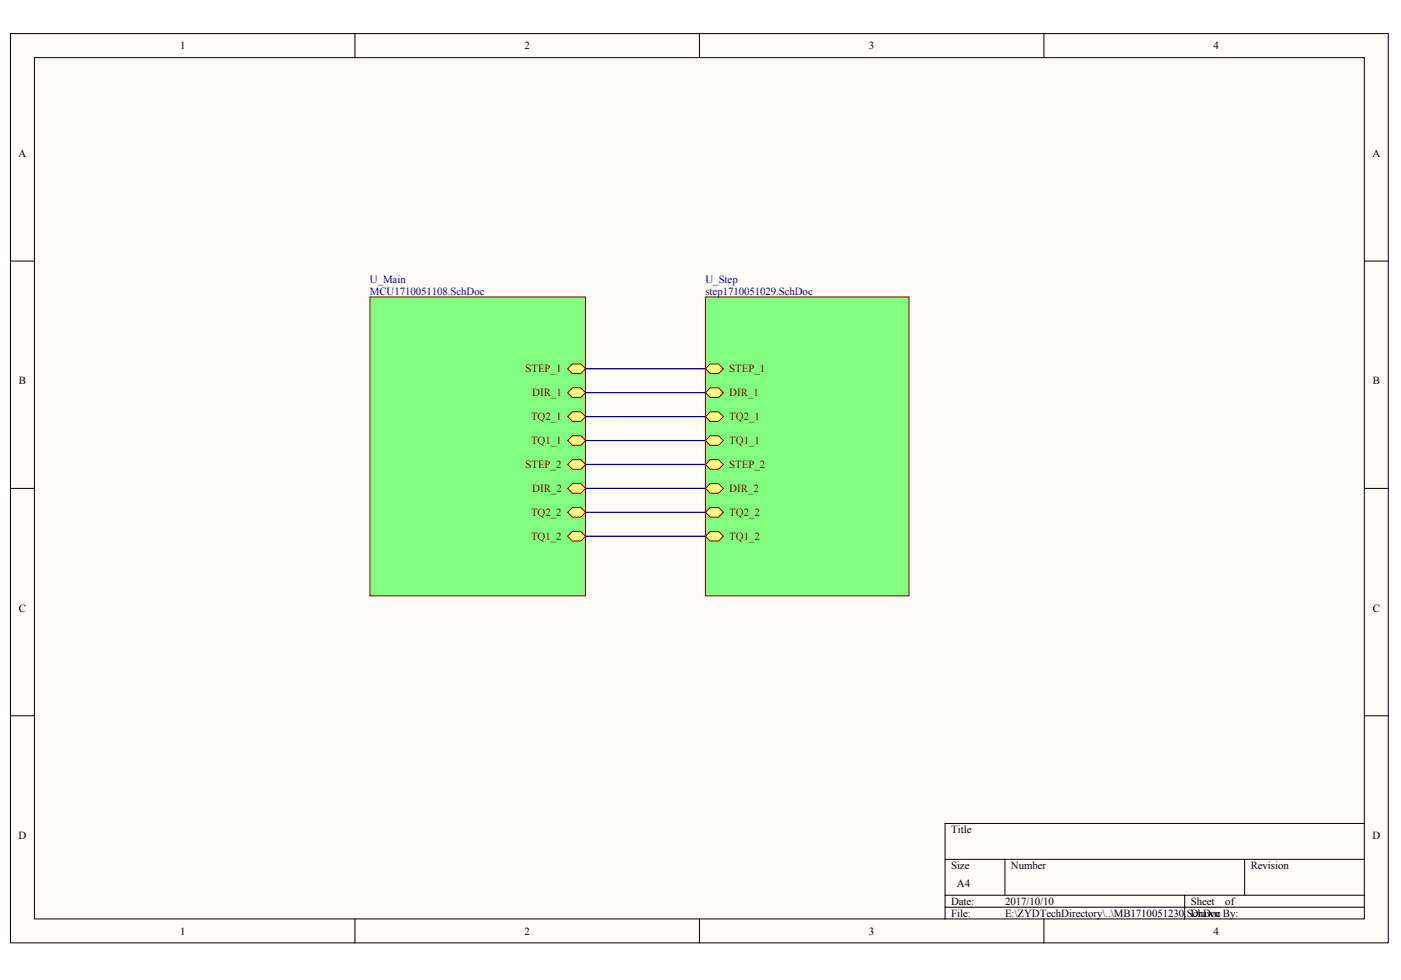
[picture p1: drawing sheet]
<svg xmlns="http://www.w3.org/2000/svg" width="289mm" height="202mm" viewBox="0 0 289 202" stroke-linecap="round" stroke-linejoin="round" font-family="sans-serif">
<g fill="#fffcf8" stroke="#000" stroke-width=".21">
<path d="M2.2 6.9h284.1v187.6h-284.1z"/>
<path d="M7.1 11.9h274.3v177.6h-274.3z"/>
</g>
<g fill="none" stroke="#000" stroke-width=".21">
<path d="M73.2 7v4.9M144.2 7v4.9M215.3 7v4.9M2.2 53.8h4.9M281.4 53.8h4.9M2.2 100.7h4.9M281.4 100.7h4.9M2.2 147.6h4.9M281.4 147.6h4.9M194.9 177.3h86.5M207.3 177.3v7.4M256.7 177.3v7.4"/>
<path d="M281.4 169.8h-86.5v19.8M73.2 189.6v4.9M144.2 189.6v4.9M194.9 184.7h86.5M194.9 187.1h86.5M215.3 189.6v4.9M244.3 184.7v4.9"/>
</g>
<path d="M76.3 61.3h44.4v61.6h-44.4z" fill="#80ff80" stroke="#800000" stroke-width=".21"/>
<g fill="#ffff80" stroke="#800000" stroke-width=".21">
<path d="M117.1 76.1l1-1h1.7l1 1-1 .9h-1.7z" fill-rule="evenodd"/>
<path d="M117.1 81l1-1h1.7l1 1-1 1h-1.7z" fill-rule="evenodd"/>
<path d="M117.1 85.9l1-1h1.7l1 1-1 1h-1.7z" fill-rule="evenodd"/>
<path d="M117.1 90.9l1-1h1.7l1 1-1 1h-1.7z" fill-rule="evenodd"/>
<path d="M117.1 95.8l1-1h1.7l1 1-1 1h-1.7z" fill-rule="evenodd"/>
<path d="M117.1 100.7l1-.9h1.7l1 .9-1 1h-1.7z" fill-rule="evenodd"/>
<path d="M117.1 105.7l1-1h1.7l1 1-1 1h-1.7z" fill-rule="evenodd"/>
<path d="M117.1 110.6l1-1h1.7l1 1-1 1h-1.7z" fill-rule="evenodd"/>
</g>
<path d="M145.5 61.3h42v61.6h-42z" fill="#80ff80" stroke="#800000" stroke-width=".21"/>
<g fill="#ffff80" stroke="#800000" stroke-width=".21">
<path d="M145.5 76.1l1-1h1.7l1 1-1 .9h-1.7z" fill-rule="evenodd"/>
<path d="M145.5 81l1-1h1.7l1 1-1 1h-1.7z" fill-rule="evenodd"/>
<path d="M145.5 85.9l1-1h1.7l1 1-1 1h-1.7z" fill-rule="evenodd"/>
<path d="M145.5 90.9l1-1h1.7l1 1-1 1h-1.7z" fill-rule="evenodd"/>
<path d="M145.5 95.8l1-1h1.7l1 1-1 1h-1.7z" fill-rule="evenodd"/>
<path d="M145.5 100.7l1-.9h1.7l1 .9-1 1h-1.7z" fill-rule="evenodd"/>
<path d="M145.5 105.7l1-1h1.7l1 1-1 1h-1.7z" fill-rule="evenodd"/>
<path d="M145.5 110.6l1-1h1.7l1 1-1 1h-1.7z" fill-rule="evenodd"/>
</g>
<path d="M120.8 76.1h24.7M120.8 81h24.7M120.8 85.9h24.7M120.8 90.9h24.7M120.8 95.8h24.7M120.8 100.7h24.7M120.8 105.7h24.7M120.8 110.6h24.7" fill="none" stroke="#000080" stroke-width=".25"/>
<g font-size="2.2">
<text x="37.1" y="10.2">1</text>
<text x="108.2" y="10.2">2</text>
<text x="179.2" y="10.2">3</text>
<text x="250.3" y="10.2">4</text>
<text x="3.8" y="32.4">A</text>
<text x="283" y="32.4">A</text>
<text x="3.9" y="79.3">B</text>
<text x="283.1" y="79.3">B</text>
<text x="3.9" y="126.2">C</text>
<text x="283.1" y="126.2">C</text>
<text x="3.8" y="173.1">D</text>
<text x="196.1" y="171.8">Title</text>
<text x="283" y="173.1">D</text>
<text x="196.1" y="179.3">Size</text>
<text x="208.5" y="179.3">Number</text>
<text x="257.9" y="179.3">Revision</text>
<text x="197.4" y="182.9">A4</text>
<text x="196.1" y="186.7">Date:</text>
<text x="196.1" y="189.1">File:</text>
<text x="207.3" y="186.7">2017/10/10</text>
<text x="207.3" y="189.1">E:\ZYDTechDirectory\..\MB1710051230.SchDoc</text>
<text x="245.6" y="186.7">Sheet</text>
<text x="245.6" y="189.1">Drawn By:</text>
<text x="252.7" y="186.7">of</text>
<text x="37.1" y="192.8">1</text>
<text x="108.2" y="192.8">2</text>
<text x="179.2" y="192.8">3</text>
<text x="250.3" y="192.8">4</text>
</g>
<g font-size="2.2" fill="#000080">
<text x="76.3" y="58.3">U_Main</text>
<text x="145.5" y="58.3">U_Step</text>
<text x="76.3" y="60.8">MCU1710051108.SchDoc</text>
<text x="145.5" y="60.8">step1710051029.SchDoc</text>
</g>
<g font-size="2.2" fill="#800000">
<text x="108.4" y="76.8">STEP_1</text>
<text x="150.4" y="76.8">STEP_1</text>
<text x="109.8" y="81.8">DIR_1</text>
<text x="150.4" y="81.8">DIR_1</text>
<text x="109.5" y="86.7">TQ2_1</text>
<text x="150.4" y="86.7">TQ2_1</text>
<text x="109.5" y="91.6">TQ1_1</text>
<text x="150.4" y="91.6">TQ1_1</text>
<text x="108.4" y="96.6">STEP_2</text>
<text x="109.8" y="101.5">DIR_2</text>
<text x="150.4" y="96.6">STEP_2</text>
<text x="150.4" y="101.5">DIR_2</text>
<text x="109.5" y="106.4">TQ2_2</text>
<text x="150.4" y="106.4">TQ2_2</text>
<text x="109.5" y="111.4">TQ1_2</text>
<text x="150.4" y="111.4">TQ1_2</text>
</g>
</svg>
